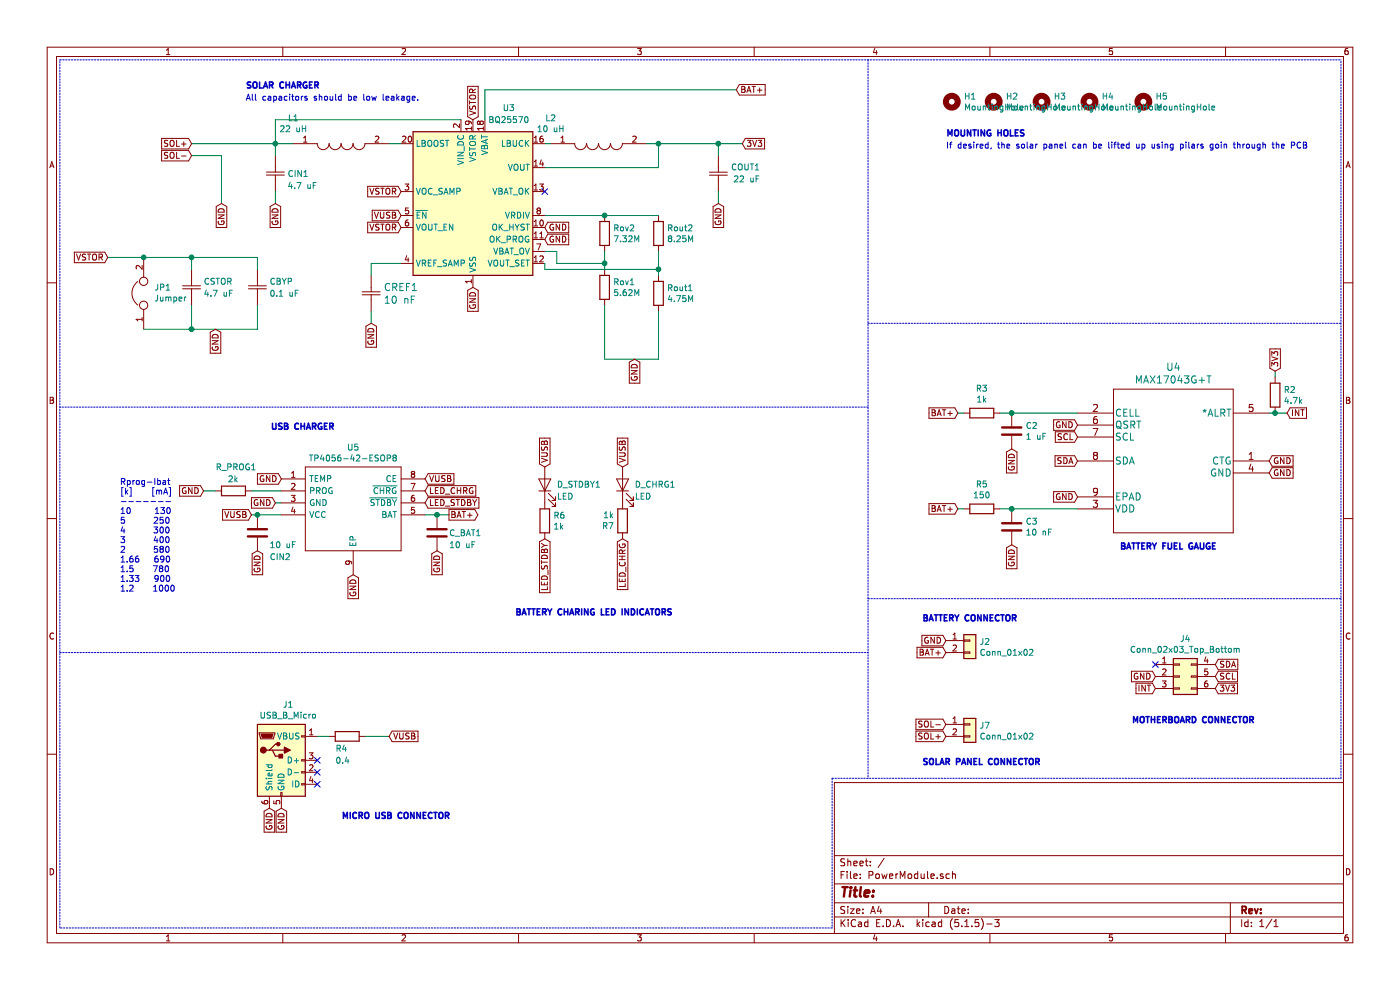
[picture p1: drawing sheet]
EESchema Schematic File Version 4
EELAYER 30 0
EELAYER END
$Descr A4 11693 8268
encoding utf-8
Sheet 1 1
Title ""
Date ""
Rev ""
Comp ""
Comment1 ""
Comment2 ""
Comment3 ""
Comment4 ""
$EndDescr
$Comp
L Battery_Management:BQ25570 U3
U 1 1
P 3950 1700
F 0 "U3" H 4250 2500 50  0000 C CNN
F 1 "BQ25570" H 4250 2400 50  0000 C CNN
F 2 "Package_DFN_QFN:QFN-20-1EP_3.5x3.5mm_P0.5mm_EP2x2mm" H 3950 1500 50  0001 C CNN
F 3 "http://www.ti.com/lit/ds/symlink/bq25570.pdf" H 4350 2900 50  0001 C CNN
	1    3950 1700
	1    0    0    -1  
$EndComp
Wire Wire Line
	4050 1000 4050 750 
$Comp
L VJ0805Y103KXBT:VJ0805Y103KXBT COUT1
U 1 1
P 6000 1600
F 0 "COUT1" V 6200 1250 50  0000 L CNN
F 1 "22 uF" V 6100 1250 50  0000 L CNN
F 2 "VJ0805Y103KXBT:VJ0805Y103KXBT" H 6000 1600 50  0001 C CNN
F 3 "~" H 6000 1600 50  0001 C CNN
	1    6000 1600
	0    -1   -1   0   
$EndComp
$Comp
L LPS4018-103MRB:LPS4018-103MRB L2
U 1 1
P 4600 1200
F 0 "L2" H 4600 1415 50  0000 C CNN
F 1 "10 uH" H 4600 1324 50  0000 C CNN
F 2 "LPS4018-103MRB:INDPM3939X180N" H 4600 1200 50  0001 C CNN
F 3 "~" H 4600 1200 50  0001 C CNN
	1    4600 1200
	1    0    0    -1  
$EndComp
Text GLabel 6000 1700 3    50   Input ~ 0
GND
Text GLabel 6200 1200 2    50   Input ~ 0
3V3
$Comp
L LPS4018-223MRB:LPS4018-223MRB L1
U 1 1
P 2450 1200
F 0 "L1" H 2450 1415 50  0000 C CNN
F 1 "22 uH" H 2450 1324 50  0000 C CNN
F 2 "LPS4018-223MRB:LPS4018" H 2450 1200 50  0001 C CNN
F 3 "~" H 2450 1200 50  0001 C CNN
	1    2450 1200
	1    0    0    -1  
$EndComp
$Comp
L VJ0805Y103KXBT:VJ0805Y103KXBT CIN1
U 1 1
P 2300 1300
F 0 "CIN1" V 2450 1400 50  0000 L CNN
F 1 "4.7 uF" V 2550 1400 50  0000 L CNN
F 2 "VJ0805Y103KXBT:VJ0805Y103KXBT" H 2300 1300 50  0001 C CNN
F 3 "~" H 2300 1300 50  0001 C CNN
	1    2300 1300
	0    1    1    0   
$EndComp
Wire Wire Line
	3850 1000 2300 1000
Wire Wire Line
	2300 1000 2300 1200
Wire Wire Line
	2300 1200 2450 1200
Text GLabel 1850 1700 3    50   Input ~ 0
GND
$Comp
L VJ0805Y103KXBT:VJ0805Y103KXBT CSTOR1
U 1 1
P 1600 2250
F 0 "CSTOR1" V 1700 2350 50  0000 L CNN
F 1 "4.7 uF" V 1800 2350 50  0000 L CNN
F 2 "VJ0805Y103KXBT:VJ0805Y103KXBT" H 1600 2250 50  0001 C CNN
F 3 "~" H 1600 2250 50  0001 C CNN
	1    1600 2250
	0    1    1    0   
$EndComp
$Comp
L VJ0805Y103KXBT:VJ0805Y103KXBT CBYP1
U 1 1
P 2150 2250
F 0 "CBYP1" V 2250 2350 50  0000 L CNN
F 1 "0.1 uF" V 2350 2350 50  0000 L CNN
F 2 "VJ0805Y103KXBT:VJ0805Y103KXBT" H 2150 2250 50  0001 C CNN
F 3 "~" H 2150 2250 50  0001 C CNN
	1    2150 2250
	0    1    1    0   
$EndComp
$Comp
L Device:R Rov1
U 1 1
P 5050 2400
F 0 "Rov1" H 5120 2446 50  0000 L CNN
F 1 "5.62M" H 5120 2355 50  0000 L CNN
F 2 "Resistor_SMD:R_0805_2012Metric_Pad1.15x1.40mm_HandSolder" V 4980 2400 50  0001 C CNN
F 3 "~" H 5050 2400 50  0001 C CNN
	1    5050 2400
	1    0    0    -1  
$EndComp
$Comp
L Device:R Rout2
U 1 1
P 5500 1950
F 0 "Rout2" H 5570 1996 50  0000 L CNN
F 1 "8.25M" H 5570 1905 50  0000 L CNN
F 2 "Resistor_SMD:R_0805_2012Metric_Pad1.15x1.40mm_HandSolder" V 5430 1950 50  0001 C CNN
F 3 "~" H 5500 1950 50  0001 C CNN
	1    5500 1950
	1    0    0    -1  
$EndComp
$Comp
L Device:R Rout1
U 1 1
P 5500 2450
F 0 "Rout1" H 5570 2496 50  0000 L CNN
F 1 "4.75M" H 5570 2405 50  0000 L CNN
F 2 "Resistor_SMD:R_0805_2012Metric_Pad1.15x1.40mm_HandSolder" V 5430 2450 50  0001 C CNN
F 3 "~" H 5500 2450 50  0001 C CNN
	1    5500 2450
	1    0    0    -1  
$EndComp
Text Notes 2050 750  0    50   ~ 10
SOLAR CHARGER
Text GLabel 6150 750  2    50   Input ~ 0
BAT+
$Comp
L Device:C C_BAT1
U 1 1
P 3650 4450
F 0 "C_BAT1" H 3750 4450 50  0000 L CNN
F 1 "10 uF" H 3750 4350 50  0000 L CNN
F 2 "Capacitor_SMD:C_0805_2012Metric_Pad1.15x1.40mm_HandSolder" H 3688 4300 50  0001 C CNN
F 3 "~" H 3650 4450 50  0001 C CNN
	1    3650 4450
	1    0    0    -1  
$EndComp
Text GLabel 3650 4600 3    50   Input ~ 0
GND
Text GLabel 2300 4200 0    50   Input ~ 0
GND
Wire Wire Line
	2300 4200 2350 4200
Text GLabel 2950 4800 3    50   Input ~ 0
GND
$Comp
L Device:LED D_CHRG1
U 1 1
P 5200 4050
F 0 "D_CHRG1" V 5200 3950 50  0000 R CNN
F 1 "LED" V 5100 3950 50  0000 R CNN
F 2 "LED_SMD:LED_0805_2012Metric_Pad1.15x1.40mm_HandSolder" H 5200 4050 50  0001 C CNN
F 3 "~" H 5200 4050 50  0001 C CNN
	1    5200 4050
	0    -1   -1   0   
$EndComp
$Comp
L Device:R R7
U 1 1
P 5200 4350
F 0 "R7" H 5270 4396 50  0000 L CNN
F 1 "1k" H 5270 4305 50  0000 L CNN
F 2 "Resistor_SMD:R_0805_2012Metric_Pad1.15x1.40mm_HandSolder" V 5130 4350 50  0001 C CNN
F 3 "~" H 5200 4350 50  0001 C CNN
	1    5200 4350
	-1   0    0    1   
$EndComp
$Comp
L Device:LED D_STDBY1
U 1 1
P 4550 4050
F 0 "D_STDBY1" V 4550 3950 50  0000 R CNN
F 1 "LED" V 4450 3950 50  0000 R CNN
F 2 "LED_SMD:LED_0805_2012Metric_Pad1.15x1.40mm_HandSolder" H 4550 4050 50  0001 C CNN
F 3 "~" H 4550 4050 50  0001 C CNN
	1    4550 4050
	0    -1   -1   0   
$EndComp
$Comp
L Device:R R6
U 1 1
P 4550 4350
F 0 "R6" H 4620 4396 50  0000 L CNN
F 1 "1k" H 4620 4305 50  0000 L CNN
F 2 "Resistor_SMD:R_0805_2012Metric_Pad1.15x1.40mm_HandSolder" V 4480 4350 50  0001 C CNN
F 3 "~" H 4550 4350 50  0001 C CNN
	1    4550 4350
	1    0    0    -1  
$EndComp
$Comp
L Device:R R_PROG1
U 1 1
P 1950 4100
F 0 "R_PROG1" V 1750 3950 50  0000 L CNN
F 1 "2k" V 1850 4050 50  0000 L CNN
F 2 "Resistor_SMD:R_0805_2012Metric_Pad1.15x1.40mm_HandSolder" V 1880 4100 50  0001 C CNN
F 3 "~" H 1950 4100 50  0001 C CNN
	1    1950 4100
	0    1    1    0   
$EndComp
Text GLabel 3750 4300 2    50   Output ~ 0
BAT+
Text Notes 2800 3600 2    50   ~ 10
USB CHARGER\n
Text Notes 1000 4950 0    50   ~ 0
Rprog-Ibat\n[k]    [mA]\n-------\n10     130\n5      250\n4      300\n3      400\n2      580\n1.66   690\n1.5    780\n1.33   900\n1.2    1000
$Comp
L MAX17043:MAX17043G+T U4
U 1 1
P 9000 3450
F 0 "U4" H 9800 3837 60  0000 C CNN
F 1 "MAX17043G+T" H 9800 3731 60  0000 C CNN
F 2 "footprints:MAX17043G&plus_T" H 9800 3690 60  0001 C CNN
F 3 "" H 9000 3450 60  0000 C CNN
	1    9000 3450
	1    0    0    -1  
$EndComp
Text GLabel 9000 3650 0    50   Input ~ 0
SCL
Text GLabel 9000 3850 0    50   Input ~ 0
SDA
Text GLabel 10600 3850 2    50   Input ~ 0
GND
Text GLabel 8000 3450 0    50   Input ~ 0
BAT+
Text GLabel 10750 3450 2    50   Input ~ 0
INT
Text GLabel 10600 3950 2    50   Input ~ 0
GND
Text GLabel 9000 4150 0    50   Input ~ 0
GND
NoConn ~ 4550 1600
$Comp
L Device:R R3
U 1 1
P 8200 3450
F 0 "R3" V 7993 3450 50  0000 C CNN
F 1 "1k" V 8084 3450 50  0000 C CNN
F 2 "Resistor_SMD:R_0805_2012Metric_Pad1.15x1.40mm_HandSolder" V 8130 3450 50  0001 C CNN
F 3 "~" H 8200 3450 50  0001 C CNN
	1    8200 3450
	0    1    1    0   
$EndComp
$Comp
L Device:C C2
U 1 1
P 8450 3600
F 0 "C2" H 8565 3646 50  0000 L CNN
F 1 "1 uF" H 8565 3555 50  0000 L CNN
F 2 "Capacitor_SMD:C_0805_2012Metric_Pad1.15x1.40mm_HandSolder" H 8488 3450 50  0001 C CNN
F 3 "~" H 8450 3600 50  0001 C CNN
	1    8450 3600
	1    0    0    -1  
$EndComp
$Comp
L Device:R R5
U 1 1
P 8200 4250
F 0 "R5" V 7993 4250 50  0000 C CNN
F 1 "150" V 8084 4250 50  0000 C CNN
F 2 "Resistor_SMD:R_0805_2012Metric_Pad1.15x1.40mm_HandSolder" V 8130 4250 50  0001 C CNN
F 3 "~" H 8200 4250 50  0001 C CNN
	1    8200 4250
	0    1    1    0   
$EndComp
Text GLabel 8000 4250 0    50   Input ~ 0
BAT+
Wire Wire Line
	9000 4250 8450 4250
Wire Wire Line
	8000 4250 8050 4250
Wire Wire Line
	9000 3450 8450 3450
Connection ~ 8450 3450
Wire Wire Line
	8450 3450 8350 3450
Wire Wire Line
	8050 3450 8000 3450
Text GLabel 8450 3750 3    50   Input ~ 0
GND
$Comp
L Device:C C3
U 1 1
P 8450 4400
F 0 "C3" H 8565 4446 50  0000 L CNN
F 1 "10 nF" H 8565 4355 50  0000 L CNN
F 2 "Capacitor_SMD:C_0805_2012Metric_Pad1.15x1.40mm_HandSolder" H 8488 4250 50  0001 C CNN
F 3 "~" H 8450 4400 50  0001 C CNN
	1    8450 4400
	1    0    0    -1  
$EndComp
Connection ~ 8450 4250
Wire Wire Line
	8450 4250 8350 4250
Text GLabel 8450 4550 3    50   Input ~ 0
GND
$Comp
L Device:R R2
U 1 1
P 10650 3300
F 0 "R2" H 10720 3346 50  0000 L CNN
F 1 "4.7k" H 10720 3255 50  0000 L CNN
F 2 "Resistor_SMD:R_0805_2012Metric_Pad1.15x1.40mm_HandSolder" V 10580 3300 50  0001 C CNN
F 3 "~" H 10650 3300 50  0001 C CNN
	1    10650 3300
	1    0    0    -1  
$EndComp
Wire Wire Line
	10650 3100 10650 3150
Wire Wire Line
	10600 3450 10650 3450
Connection ~ 10650 3450
Wire Wire Line
	10650 3450 10750 3450
Text GLabel 10650 3100 1    50   Input ~ 0
3V3
$Comp
L Device:Jumper JP1
U 1 1
P 1200 2450
F 0 "JP1" V 1246 2362 50  0000 R CNN
F 1 "Jumper" V 1155 2362 50  0000 R CNN
F 2 "Jumper:SolderJumper-2_P1.3mm_Bridged2Bar_Pad1.0x1.5mm" H 1200 2450 50  0001 C CNN
F 3 "~" H 1200 2450 50  0001 C CNN
	1    1200 2450
	0    -1   -1   0   
$EndComp
Text Notes 9350 4600 0    50   ~ 10
BATTERY FUEL GAUGE
Text GLabel 5200 4500 3    50   Input ~ 0
LED_CHRG
Text GLabel 4550 4500 3    50   Input ~ 0
LED_STDBY
Text GLabel 3550 4200 2    50   Input ~ 0
LED_STDBY
Text GLabel 3550 4100 2    50   Input ~ 0
LED_CHRG
Text GLabel 3350 1800 0    50   Input ~ 0
VUSB
Text Notes 4300 5150 0    50   ~ 10
BATTERY CHARING LED INDICATORS
Connection ~ 2300 1200
Text GLabel 900  2150 0    50   Input ~ 0
VSTOR
Wire Wire Line
	1200 2750 1600 2750
Connection ~ 1600 2750
Wire Wire Line
	1600 2750 2150 2750
Wire Wire Line
	1200 2150 900  2150
Connection ~ 1200 2150
Text GLabel 3950 1000 1    50   Input ~ 0
VSTOR
Text GLabel 3350 1600 0    50   Input ~ 0
VSTOR
Text GLabel 3350 1900 0    50   Input ~ 0
VSTOR
$Comp
L Device:R Rov2
U 1 1
P 5050 1950
F 0 "Rov2" H 5120 1996 50  0000 L CNN
F 1 "7.32M" H 5120 1905 50  0000 L CNN
F 2 "Resistor_SMD:R_0805_2012Metric_Pad1.15x1.40mm_HandSolder" V 4980 1950 50  0001 C CNN
F 3 "~" H 5050 1950 50  0001 C CNN
	1    5050 1950
	1    0    0    -1  
$EndComp
Wire Wire Line
	5500 2250 5500 2100
Wire Wire Line
	5500 3000 5500 2600
Wire Wire Line
	4550 2200 4550 2250
Wire Wire Line
	5500 2250 5500 2300
Connection ~ 5500 2250
Text GLabel 3100 2700 3    50   Input ~ 0
GND
$Comp
L Connector:USB_B_Micro J1
U 1 1
P 2350 6350
F 0 "J1" H 2407 6817 50  0000 C CNN
F 1 "USB_B_Micro" H 2407 6726 50  0000 C CNN
F 2 "USB:USB_Micro" H 2500 6300 50  0001 C CNN
F 3 "~" H 2500 6300 50  0001 C CNN
	1    2350 6350
	1    0    0    -1  
$EndComp
NoConn ~ 2650 6550
NoConn ~ 2650 6350
NoConn ~ 2650 6450
Text GLabel 2350 6750 3    50   Input ~ 0
GND
Text GLabel 3250 6150 2    50   Input ~ 0
VUSB
Wire Wire Line
	1600 1200 2300 1200
Wire Wire Line
	1600 1300 1850 1300
Wire Wire Line
	1850 1300 1850 1700
$Comp
L TP4056-42-ESOP8:TP4056-42-ESOP8 U5
U 1 1
P 2350 4000
F 0 "U5" H 2950 4265 50  0000 C CNN
F 1 "TP4056-42-ESOP8" H 2950 4174 50  0000 C CNN
F 2 "lib:TP4056_SOP-8-PP" H 3400 4100 50  0001 L CNN
F 3 "https://datasheet.lcsc.com/szlcsc/1906261508_Nanjing-Extension-Microelectronics-TP4056-42-ESOP8_C16581.pdf" H 3400 4000 50  0001 L CNN
F 4 "f" H 3400 3900 50  0001 L CNN "Description"
F 5 "1.75" H 3400 3800 50  0001 L CNN "Height"
F 6 "NanJing Top Power" H 3400 3700 50  0001 L CNN "Manufacturer_Name"
F 7 "TP4056-42-ESOP8" H 3400 3600 50  0001 L CNN "Manufacturer_Part_Number"
F 8 "" H 3400 3500 50  0001 L CNN "Mouser Part Number"
F 9 "" H 3400 3400 50  0001 L CNN "Mouser Price/Stock"
F 10 "" H 3400 3300 50  0001 L CNN "RS Part Number"
F 11 "" H 3400 3200 50  0001 L CNN "RS Price/Stock"
	1    2350 4000
	1    0    0    -1  
$EndComp
Text GLabel 1700 4100 0    50   Input ~ 0
GND
Text GLabel 2100 4300 0    50   Input ~ 0
VUSB
Wire Wire Line
	3550 4300 3650 4300
Wire Wire Line
	3650 4300 3750 4300
Connection ~ 3650 4300
$Comp
L Device:R R4
U 1 1
P 2900 6150
F 0 "R4" V 3000 6050 50  0000 L CNN
F 1 "0.4" V 3100 6050 50  0000 L CNN
F 2 "Resistor_SMD:R_0805_2012Metric_Pad1.15x1.40mm_HandSolder" V 2830 6150 50  0001 C CNN
F 3 "~" H 2900 6150 50  0001 C CNN
	1    2900 6150
	0    1    1    0   
$EndComp
Wire Wire Line
	2100 4300 2150 4300
$Comp
L Device:C CIN2
U 1 1
P 2150 4450
F 0 "CIN2" H 2250 4250 50  0000 L CNN
F 1 "10 uF" H 2250 4350 50  0000 L CNN
F 2 "Capacitor_SMD:C_0805_2012Metric_Pad1.15x1.40mm_HandSolder" H 2188 4300 50  0001 C CNN
F 3 "~" H 2150 4450 50  0001 C CNN
	1    2150 4450
	1    0    0    -1  
$EndComp
Connection ~ 2150 4300
Text GLabel 2150 4600 3    50   Input ~ 0
GND
Wire Wire Line
	2100 4100 2350 4100
Wire Wire Line
	1700 4100 1800 4100
Wire Wire Line
	3250 1200 3350 1200
Wire Wire Line
	5400 1200 5500 1200
Wire Wire Line
	4600 1200 4550 1200
Wire Wire Line
	5500 1400 5500 1200
Wire Wire Line
	4550 1400 5500 1400
Connection ~ 5500 1200
$Comp
L Connector_Generic:Conn_02x03_Top_Bottom J4
U 1 1
P 9850 5650
F 0 "J4" H 9900 5967 50  0000 C CNN
F 1 "Conn_02x03_Top_Bottom" H 9900 5876 50  0000 C CNN
F 2 "ConnectorHorizontalPcb:ConnectorHorizontalPcb" H 9850 5650 50  0001 C CNN
F 3 "~" H 9850 5650 50  0001 C CNN
	1    9850 5650
	1    0    0    -1  
$EndComp
Text GLabel 9650 5650 0    50   Input ~ 0
GND
Text GLabel 9650 5750 0    50   Input ~ 0
INT
Text GLabel 10150 5550 2    50   Input ~ 0
SDA
Text GLabel 10150 5650 2    50   Input ~ 0
SCL
NoConn ~ 9650 5550
Text GLabel 10150 5750 2    50   Input ~ 0
3V3
Wire Notes Line
	6950 6500 6950 7750
Wire Notes Line
	6950 7750 500  7750
Wire Notes Line
	500  7750 500  500 
Wire Notes Line
	7250 3400 500  3400
Wire Notes Line
	500  5450 7250 5450
Wire Notes Line
	11200 6500 11200 500 
Wire Notes Line
	500  500  11200 500 
Wire Notes Line
	6950 6500 11200 6500
Wire Notes Line
	7250 2700 11200 2700
Wire Notes Line
	7250 500  7250 6500
Wire Notes Line
	7250 5000 11200 5000
Text Notes 9450 6050 0    50   ~ 10
MOTHERBOARD CONNECTOR
Text Notes 2850 6850 0    50   ~ 10
MICRO USB CONNECTOR
Text Notes 2050 850  0    50   ~ 0
All capacitors should be low leakage.
Wire Wire Line
	3100 2200 3350 2200
$Comp
L VJ0805Y103KXBT:VJ0805Y103KXBT CREF1
U 1 1
P 3100 2300
F 0 "CREF1" V 3197 2404 60  0000 L CNN
F 1 "10 nF" V 3303 2404 60  0000 L CNN
F 2 "VJ0805Y103KXBT:VJ0805Y103KXBT" H 3250 1940 60  0001 C CNN
F 3 "" H 3100 2300 60  0000 C CNN
	1    3100 2300
	0    1    1    0   
$EndComp
Wire Wire Line
	3100 2300 3100 2200
Wire Wire Line
	3100 2600 3100 2700
Wire Wire Line
	2150 2250 2150 2150
Wire Wire Line
	2150 2550 2150 2750
Wire Wire Line
	1200 2150 1600 2150
Wire Wire Line
	1600 2250 1600 2150
Connection ~ 1600 2150
Wire Wire Line
	1600 2150 2150 2150
Wire Wire Line
	1600 2550 1600 2750
Wire Wire Line
	2300 1300 2300 1200
Wire Wire Line
	2300 1600 2300 1700
Wire Wire Line
	6000 1600 6000 1700
Wire Wire Line
	5500 1200 6000 1200
Wire Wire Line
	6000 1300 6000 1200
Connection ~ 6000 1200
Wire Wire Line
	6000 1200 6200 1200
Text GLabel 7900 5450 0    50   Input ~ 0
BAT+
Text GLabel 7900 5350 0    50   Input ~ 0
GND
$Comp
L Connector_Generic:Conn_01x02 J7
U 1 1
P 8100 6050
F 0 "J7" H 8180 6042 50  0000 L CNN
F 1 "Conn_01x02" H 8180 5951 50  0000 L CNN
F 2 "logokuleuven:generic_connector_1x02-1MP_P1.00mm_Horizontal" H 8100 6050 50  0001 C CNN
F 3 "~" H 8100 6050 50  0001 C CNN
	1    8100 6050
	1    0    0    -1  
$EndComp
Text GLabel 7900 6150 0    50   Input ~ 0
SOL+
Text GLabel 7900 6050 0    50   Input ~ 0
SOL-
Text GLabel 1600 1200 0    50   Input ~ 0
SOL+
Text GLabel 1600 1300 0    50   Input ~ 0
SOL-
Text GLabel 5300 3000 3    50   Input ~ 0
GND
Text GLabel 2300 1700 3    50   Input ~ 0
GND
Text GLabel 3950 2400 3    50   Input ~ 0
GND
Text GLabel 1800 2750 3    50   Input ~ 0
GND
Wire Wire Line
	4050 750  6150 750 
Text GLabel 4550 1900 2    50   Input ~ 0
GND
Text GLabel 4550 2000 2    50   Input ~ 0
GND
Connection ~ 5050 1800
Wire Wire Line
	5050 1800 5500 1800
Wire Wire Line
	4550 1800 5050 1800
Wire Wire Line
	5050 2100 5050 2200
Wire Wire Line
	5050 2550 5050 3000
Wire Wire Line
	5050 3000 5500 3000
Wire Wire Line
	4550 2250 5500 2250
Wire Wire Line
	4650 2100 4650 2200
Wire Wire Line
	4650 2200 5050 2200
Wire Wire Line
	4550 2100 4650 2100
Connection ~ 5050 2200
Wire Wire Line
	5050 2200 5050 2250
Wire Wire Line
	2150 4300 2350 4300
Text GLabel 4550 3900 1    50   Input ~ 0
VUSB
Text GLabel 5200 3900 1    50   Input ~ 0
VUSB
Text GLabel 9000 3550 0    50   Input ~ 0
GND
Wire Wire Line
	2650 6150 2750 6150
Wire Wire Line
	3050 6150 3250 6150
Text GLabel 3550 4000 2    50   Input ~ 0
VUSB
$Comp
L Mechanical:MountingHole H1
U 1 1
P 7950 850
F 0 "H1" H 8050 896 50  0000 L CNN
F 1 "MountingHole" H 8050 805 50  0000 L CNN
F 2 "MountingHole:MountingHole_2.5mm" H 7950 850 50  0001 C CNN
F 3 "~" H 7950 850 50  0001 C CNN
	1    7950 850 
	1    0    0    -1  
$EndComp
$Comp
L Mechanical:MountingHole H2
U 1 1
P 8300 850
F 0 "H2" H 8400 896 50  0000 L CNN
F 1 "MountingHole" H 8400 805 50  0000 L CNN
F 2 "MountingHole:MountingHole_2.5mm" H 8300 850 50  0001 C CNN
F 3 "~" H 8300 850 50  0001 C CNN
	1    8300 850 
	1    0    0    -1  
$EndComp
$Comp
L Mechanical:MountingHole H3
U 1 1
P 8700 850
F 0 "H3" H 8800 896 50  0000 L CNN
F 1 "MountingHole" H 8800 805 50  0000 L CNN
F 2 "MountingHole:MountingHole_2.5mm" H 8700 850 50  0001 C CNN
F 3 "~" H 8700 850 50  0001 C CNN
	1    8700 850 
	1    0    0    -1  
$EndComp
$Comp
L Mechanical:MountingHole H4
U 1 1
P 9100 850
F 0 "H4" H 9200 896 50  0000 L CNN
F 1 "MountingHole" H 9200 805 50  0000 L CNN
F 2 "MountingHole:MountingHole_2.5mm" H 9100 850 50  0001 C CNN
F 3 "~" H 9100 850 50  0001 C CNN
	1    9100 850 
	1    0    0    -1  
$EndComp
$Comp
L Mechanical:MountingHole H5
U 1 1
P 9550 850
F 0 "H5" H 9650 896 50  0000 L CNN
F 1 "MountingHole" H 9650 805 50  0000 L CNN
F 2 "MountingHole:MountingHole_2.5mm" H 9550 850 50  0001 C CNN
F 3 "~" H 9550 850 50  0001 C CNN
	1    9550 850 
	1    0    0    -1  
$EndComp
Text GLabel 2350 4000 0    50   Input ~ 0
GND
$Comp
L Connector_Generic:Conn_01x02 J2
U 1 1
P 8100 5350
F 0 "J2" H 8180 5342 50  0000 L CNN
F 1 "Conn_01x02" H 8180 5251 50  0000 L CNN
F 2 "logokuleuven:generic_connector_1x02-1MP_P1.00mm_Horizontal" H 8100 5350 50  0001 C CNN
F 3 "~" H 8100 5350 50  0001 C CNN
	1    8100 5350
	1    0    0    -1  
$EndComp
Text GLabel 2250 6750 3    50   Input ~ 0
GND
Text Notes 7700 5200 0    50   ~ 10
BATTERY CONNECTOR
Text Notes 7700 6400 0    50   ~ 10
SOLAR PANEL CONNECTOR\n
Text Notes 7900 1250 0    50   ~ 0
If desired, the solar panel can be lifted up using pilars goin through the PCB
Text Notes 7900 1150 0    50   ~ 10
MOUNTING HOLES
$EndSCHEMATC
